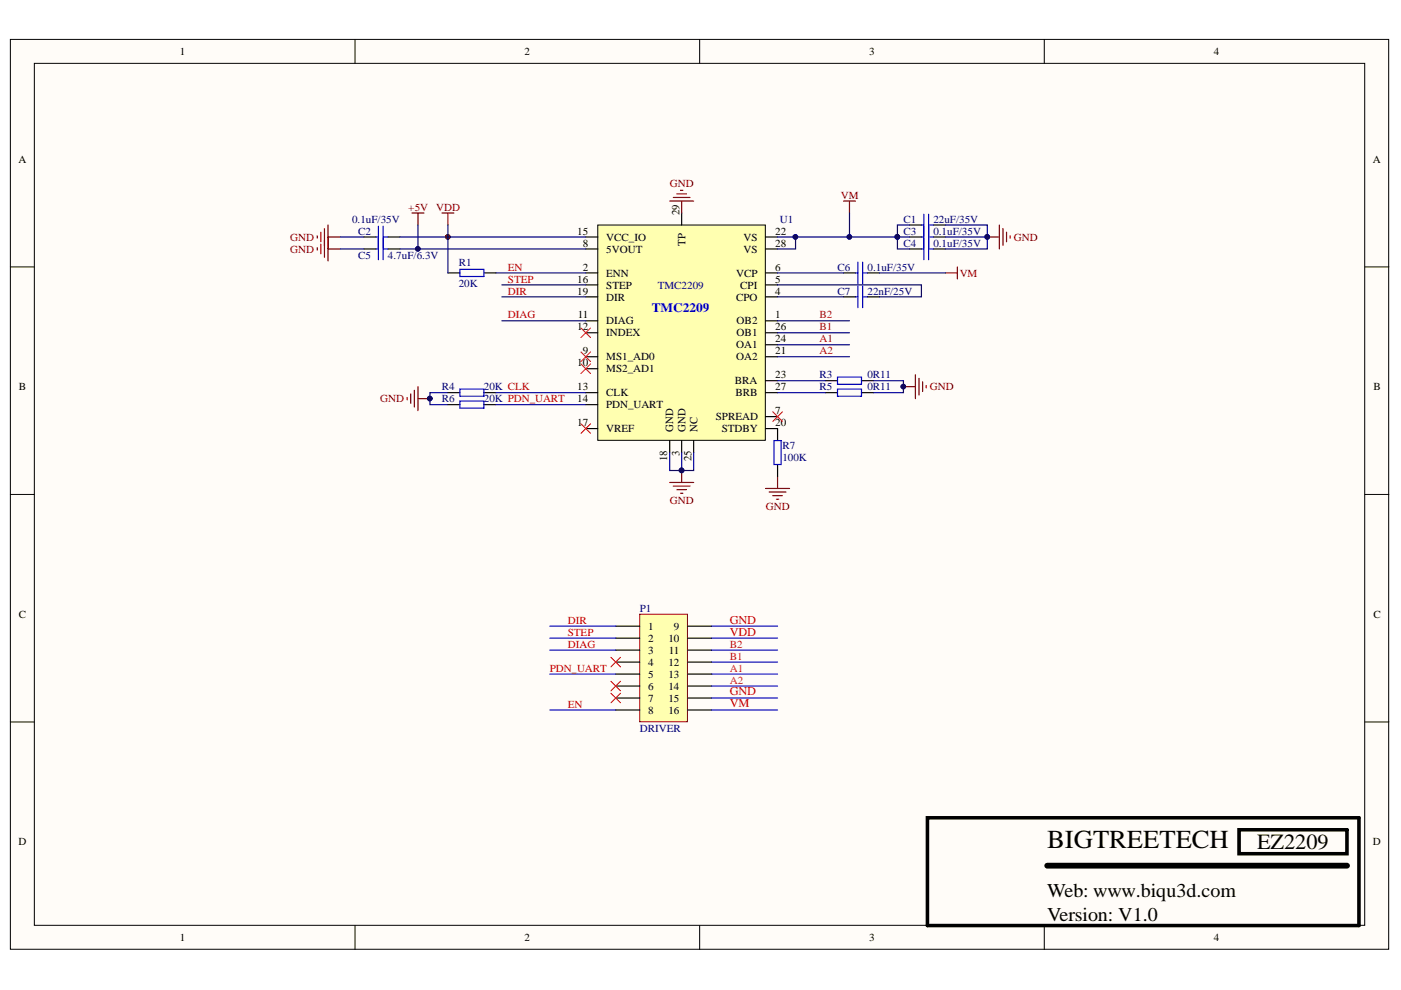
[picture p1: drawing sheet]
<svg xmlns="http://www.w3.org/2000/svg" width="297mm" height="210mm" viewBox="0 0 297 210" stroke-linecap="round" stroke-linejoin="round" font-family="sans-serif">
<g fill="#fffcf8" stroke="#000" stroke-width=".21">
<path d="M2.2 8.4h292.2v192.9h-292.2z"/>
<path d="M7.3 13.4h282v182.8h-282z"/>
</g>
<path d="M75.3 8.4v5M148.3 8.4v5M221.4 8.4v5M2.2 56.6h5.1M289.4 56.6h5.1M2.2 104.8h5.1M289.4 104.8h5.1M2.2 153.1h5.1M289.4 153.1h5.1M75.3 196.2v5.1M148.3 196.2v5.1M221.4 196.2v5.1" fill="none" stroke="#000" stroke-width=".21"/>
<g fill="#000080" stroke="#000080" stroke-width=".21">
<circle cx="94.9" cy="50.2" r=".48"/>
<circle cx="91.1" cy="84.5" r=".49"/>
<circle cx="144.5" cy="99.7" r=".48"/>
<circle cx="209.3" cy="50.2" r=".48"/>
<circle cx="191.5" cy="82" r=".48"/>
</g>
<g fill="none" stroke="#00f" stroke-width=".25">
<path d="M79.7 52.8h.5M79.7 50.2h.5M80.2 48v7.1M81.2 48v7.1M81.2 52.8h1.1M81.2 50.2h1.1M97.5 57.1h5.1v1.5h-5.1zM181.4 57.9h.5M181.9 55.6v4.5M182.9 55.6v4.5M182.9 57.9h1M195.4 52.8h.5"/>
<path d="M195.4 50.2h.5M195.4 47.7h.5M195.9 45.4v9.7M196.9 52.8h1M196.9 50.2h1M196.9 45.4v9.7M196.9 47.7h1M177.6 80h5v1.5h-5zM181.4 62.9h.5M181.9 60.7v4.5M182.9 60.7v4.5M182.9 62.9h1"/>
<path d="M97.5 82.5h5.1v1.5h-5.1zM97.5 85h5.1v1.6h-5.1zM177.6 82.5h5v1.5h-5z"/>
</g>
<g fill="none" stroke="#000" stroke-width=".25">
<path d="M77.2 52.8h2.5M77.2 50.2h2.5M82.3 52.8h2.5M82.3 50.2h2.5M95 57.9h2.5M102.6 57.9h2.5M178.8 57.9h2.6M183.9 57.9h2.6M192.8 52.8h2.6M192.8 50.2h2.6M192.8 47.7h2.6M197.9 52.8h2.5"/>
<path d="M197.9 50.2h2.5M197.9 47.7h2.5M178.8 62.9h2.6M183.9 62.9h2.6M95 83.3h2.5M95 85.8h2.5M102.6 83.3h2.5M102.6 85.8h2.5M175 83.3h2.6M175 80.7h2.6M182.6 83.3h2.6M182.6 80.7h2.6"/>
</g>
<g fill="none" stroke="#800000" stroke-width=".25">
<path d="M67.3 50v.5M67.3 52.5v.5M68 49.2v2.1M68 51.8v2M68.8 48.5v6.1M69.6 47.7v7.6M69.6 50.2h2.5M69.6 52.8h2.5M87.3 45.2h2.6M88.6 45.2v2.5M93.7 45.2h2.5M95 45.2v2.5"/>
<path d="M178.8 42.6h2.6M180.1 42.6v2.6M200.4 57.9h2.6M203 56.6v2.5M209.3 50.2h2.6M211.9 47.7v5.1M212.6 48.5v3.5M213.4 49.2v2.1M214.2 50v.5M194.1 79.4v5.1M86.3 84.3v.5M87.1 83.5v2"/>
<path d="M87.8 82.7v3.6M88.6 82v5.1M88.6 84.5h2.6M144.5 99.8v2.5M191.5 82h2.6M194.8 80.2v3.6M195.6 81v2M196.4 81.7v.5M142 102.3h5.1M142.7 103.1h3.6M143.5 103.8h2M144.3 104.6h.5"/>
</g>
<circle cx="94.9" cy="50.2" r=".48" fill="#800000" stroke="#800000" stroke-width=".21"/>
<path d="M126.7 47.7h35.6v45.7h-35.6z" fill="#ffffb0" stroke="#000" stroke-width=".21"/>
<g fill="none" stroke="#000" stroke-width=".25">
<path d="M124.2 57.9h2.5M124.2 52.8h2.5M124.2 50.2h2.5M144.5 45.2v2.5M162.3 57.9h2.6M162.3 52.8h2.6M162.3 50.2h2.6M124.2 68h2.5M124.2 62.9h2.5M124.2 60.4h2.5M124.2 75.6h2.5M124.2 78.2h2.5"/>
<path d="M124.2 70.6h2.5M162.3 68h2.6M162.3 62.9h2.6M162.3 60.4h2.6M162.3 75.6h2.6M162.3 70.6h2.6M162.3 73.1h2.6M124.2 83.3h2.5M124.2 85.8h2.5M124.2 90.9h2.5M142 93.4v2.5M144.5 93.4v2.5"/>
<path d="M147.1 93.4v2.5M162.3 88.3h2.6M162.3 83.3h2.6M162.3 90.9h2.6v2.5M162.3 80.7h2.6M164.9 98.5v2.5"/>
</g>
<path d="M142 42.6h5.1M142.7 41.9h3.6M143.5 41.1h2M144.3 40.3h.5M144.5 42.6v2.6M162.3 103.6h5.1M163.1 104.3h3.5M163.8 105.1h2.1M164.6 105.9h.5M164.9 101v2.6" fill="none" stroke="#800000" stroke-width=".25"/>
<g fill="none" stroke="#000080" stroke-width=".25">
<path d="M72.1 50.2h5.1M72.1 52.8h5.1M84.8 50.2h39.4M84.8 52.8h3.8M88.6 47.7v5.1h35.6M95 47.7v10.2M105.1 57.9h19.1M164.9 50.2h25.4M164.9 57.9h13.9M168.7 50.2v2.6h-3.8M180.1 45.2v5M186.5 57.9h13.9"/>
<path d="M190.3 50.2v2.6h2.5M190.3 50.2h2.5M192.8 47.7h-2.5v2.5M200.4 47.7h8.9v5.1h-8.9M200.4 50.2h8.9M106.4 60.4h17.8M106.4 62.9h17.8M106.4 68h17.8M164.9 60.4h30.5v2.5h-8.9M164.9 62.9h13.9M164.9 68h15.2M164.9 70.6h15.2"/>
<path d="M164.9 73.1h15.2M164.9 75.6h15.2M95 83.3h-3.8v2.5h3.8M105.1 83.3h19.1M105.1 85.8h19.1M142 95.9v3.9h5.1v-3.9M144.5 95.9v3.9M164.9 83.3h10.1M164.9 80.7h10.1M185.2 80.7h6.3v2.6h-6.3"/>
</g>
<g fill="#000080" stroke="#000080" stroke-width=".21">
<circle cx="88.6" cy="52.8" r=".48"/>
<circle cx="91.1" cy="84.5" r=".49"/>
<circle cx="144.5" cy="99.7" r=".48"/>
<circle cx="168.6" cy="50.2" r=".49"/>
<circle cx="180.1" cy="50.2" r=".48"/>
<circle cx="190.2" cy="50.2" r=".48"/>
<circle cx="209.3" cy="50.2" r=".48"/>
<circle cx="191.5" cy="82" r=".48"/>
</g>
<g fill="none" stroke="#00f" stroke-width=".25">
<path d="M164.1 93.4h1.5v5.1h-1.5zM116.6 132.8h13.9M116.6 135.3h13.9M116.6 137.8h13.9M150.9 132.8h14M150.9 135.3h14M150.9 137.8h14M116.6 150.5h13.9M116.6 142.9h13.9M150.9 150.5h14M150.9 140.4h14M150.9 142.9h14"/>
<path d="M150.9 145.5h14M150.9 148h14"/>
</g>
<path d="M123.2 69.5l2 2.1M125.2 69.5l-2 2.1M163.8 87.3l2.1 2M165.9 87.3l-2.1 2" fill="none" stroke="#f00" stroke-width=".21"/>
<path d="M135.6 130.2h10.1v22.8h-10.1z" fill="#ffffb0" stroke="#800000" stroke-width=".21"/>
<g fill="none" stroke="#000" stroke-width=".25">
<path d="M130.5 132.8h5.1M130.5 135.3h5.1M130.5 137.8h5.1M145.8 132.8h5.1M145.8 135.3h5.1M145.8 137.8h5.1M130.5 140.4h5.1M130.5 142.9h5.1M130.5 145.5h5.1M130.5 148h5.1M130.5 150.5h5.1M145.8 140.4h5.1"/>
<path d="M145.8 142.9h5.1M145.8 145.5h5.1M145.8 148h5.1M145.8 150.5h5.1"/>
</g>
<path d="M123.2 74.6l2 2.1M123.2 77.2l2 2M125.2 74.6l-2 2.1M125.2 77.2l-2 2M123.2 89.9l2 2M125.2 89.9l-2 2M129.5 139.4l2.1 2M131.6 139.4l-2.1 2M129.5 144.4l2.1 2.1M129.5 147l2.1 2M131.6 144.4l-2.1 2.1M131.6 147l-2.1 2" fill="none" stroke="#f00" stroke-width=".21"/>
<path d="M196.6 173.4h91.5v22.8h-91.5zM262.7 175.9h22.9v5.1h-22.9z" fill="none" stroke="#000" stroke-width=".75"/>
<path d="M222 183.5h63.6" fill="none" stroke="#000" stroke-width="1.3"/>
<text font-size="5.5" x="222" y="179.8">BIGTREETECH</text>
<text font-size="4.6" x="266.5" y="180">EZ2209</text>
<g font-size="4.1">
<text x="222" y="190.2">Web: www.biqu3d.com</text>
<text x="222" y="195.4">Version: V1.0</text>
</g>
<text font-size="2.7" fill="#00f" x="138.2" y="66.2">TMC2209</text>
<g font-size="2.5" fill="#f00">
<text x="154.7" y="132.2">GND</text>
<text x="154.7" y="134.8">VDD</text>
<text x="154.7" y="150">VM</text>
<text x="154.7" y="147.5">GND</text>
</g>
<g font-size="2.3">
<text x="38.1" y="11.7">1</text>
<text x="111.2" y="11.7">2</text>
<text x="184.3" y="11.7">3</text>
<text x="257.4" y="11.7">4</text>
<text x="3.9" y="34.5">A</text>
<text x="291.1" y="34.5">A</text>
<text x="144" y="45.7" transform="rotate(-90 144 45.7)">29</text>
<text x="122.4" y="49.7">15</text>
<text x="123.5" y="52.3">8</text>
<text x="128.5" y="53.6">5VOUT</text>
<text x="128.5" y="51">VCC_IO</text>
<text x="145.3" y="52.2" transform="rotate(-90 145.3 52.2)">TP</text>
<text x="157.6" y="51">VS</text>
<text x="157.6" y="53.6">VS</text>
<text x="164.3" y="49.7">22</text>
<text x="164.3" y="52.3">28</text>
<text x="122.4" y="59.9">16</text>
<text x="123.5" y="57.4">2</text>
<text x="128.5" y="58.6">ENN</text>
<text x="156.1" y="58.6">VCP</text>
<text x="164.3" y="59.9">5</text>
<text x="164.3" y="57.4">6</text>
<text x="122.4" y="62.4">19</text>
<text x="128.5" y="61.2">STEP</text>
<text x="128.5" y="63.7">DIR</text>
<text x="156.1" y="63.7">CPO</text>
<text x="156.9" y="61.2">CPI</text>
<text x="164.3" y="62.4">4</text>
<text x="122.4" y="70.1">12</text>
<text x="122.5" y="67.5">11</text>
<text x="128.5" y="68.8">DIAG</text>
<text x="128.5" y="71.3">INDEX</text>
<text x="156.2" y="68.8">OB2</text>
<text x="156.2" y="71.3">OB1</text>
<text x="164.3" y="67.5">1</text>
<text x="164.3" y="70.1">26</text>
<text x="122.4" y="77.7">10</text>
<text x="123.5" y="75.1">9</text>
<text x="128.5" y="76.4">MS1_AD0</text>
<text x="156.1" y="76.4">OA2</text>
<text x="156.1" y="73.9">OA1</text>
<text x="164.3" y="75.1">21</text>
<text x="164.3" y="72.6">24</text>
<text x="4" y="82.8">B</text>
<text x="122.4" y="82.8">13</text>
<text x="128.5" y="79">MS2_AD1</text>
<text x="155.8" y="81.5">BRA</text>
<text x="164.3" y="80.2">23</text>
<text x="164.3" y="82.8">27</text>
<text x="291.2" y="82.8">B</text>
<text x="122.4" y="85.3">14</text>
<text x="128.5" y="84">CLK</text>
<text x="128.5" y="86.6">PDN_UART</text>
<text x="151.7" y="89.1">SPREAD</text>
<text x="155.9" y="84">BRB</text>
<text x="164.3" y="87.8">7</text>
<text x="122.4" y="90.4">17</text>
<text x="128.5" y="91.6">VREF</text>
<text x="142.7" y="91.6" transform="rotate(-90 142.7 91.6)">GND</text>
<text x="145.3" y="91.6" transform="rotate(-90 145.3 91.6)">GND</text>
<text x="147.9" y="91.6" transform="rotate(-90 147.9 91.6)">NC</text>
<text x="153" y="91.6">STDBY</text>
<text x="164.3" y="90.4">20</text>
<text x="141.5" y="97.7" transform="rotate(-90 141.5 97.7)">18</text>
<text x="144" y="96.6" transform="rotate(-90 144 96.6)">3</text>
<text x="146.6" y="97.7" transform="rotate(-90 146.6 97.7)">25</text>
<text x="4" y="131">C</text>
<text x="291.2" y="131">C</text>
<text x="137.4" y="133.6">1</text>
<text x="137.4" y="136.1">2</text>
<text x="141.7" y="136.1">10</text>
<text x="142.9" y="133.6">9</text>
<text x="137.4" y="138.6">3</text>
<text x="137.4" y="141.2">4</text>
<text x="137.4" y="143.7">5</text>
<text x="141.7" y="141.2">12</text>
<text x="141.7" y="143.7">13</text>
<text x="141.8" y="138.6">11</text>
<text x="137.4" y="146.2">6</text>
<text x="137.4" y="148.8">7</text>
<text x="141.7" y="146.2">14</text>
<text x="141.7" y="148.8">15</text>
<text x="137.4" y="151.3">8</text>
<text x="141.7" y="151.3">16</text>
<text x="3.9" y="179.2">D</text>
<text x="291.1" y="179.2">D</text>
<text x="38.1" y="199.5">1</text>
<text x="111.2" y="199.5">2</text>
<text x="184.3" y="199.5">3</text>
<text x="257.4" y="199.5">4</text>
</g>
<g font-size="2.3" fill="#800000">
<text x="142" y="39.6">GND</text>
<text x="86.6" y="44.7">+5V</text>
<text x="92.5" y="44.7">VDD</text>
<text x="178.3" y="42.1">VM</text>
<text x="61.5" y="51">GND</text>
<text x="61.5" y="53.6">GND</text>
<text x="214.9" y="51">GND</text>
<text x="203.5" y="58.6">VM</text>
<text x="197.1" y="82.8">GND</text>
<text x="80.6" y="85.3">GND</text>
<text x="142" y="106.9">GND</text>
<text x="162.4" y="108.2">GND</text>
</g>
<g font-size="2.3" fill="#000080">
<text x="74.6" y="47.2">0.1uF/35V</text>
<text x="165.4" y="47.2">U1</text>
<text x="191.5" y="47.2">C1</text>
<text x="197.9" y="47.2">22uF/35V</text>
<text x="75.9" y="49.7">C2</text>
<text x="191.5" y="49.7">C3</text>
<text x="191.5" y="52.3">C4</text>
<text x="197.9" y="49.7">0.1uF/35V</text>
<text x="197.9" y="52.3">0.1uF/35V</text>
<text x="75.9" y="54.8">C5</text>
<text x="82.3" y="54.8">4.7uF/6.3V</text>
<text x="97.3" y="56.4">R1</text>
<text x="177.6" y="57.4">C6</text>
<text x="183.9" y="57.4">0.1uF/35V</text>
<text x="97.3" y="60.9">20K</text>
<text x="139.4" y="61.2">TMC2209</text>
<text x="177.6" y="62.4">C7</text>
<text x="183.9" y="62.4">22nF/25V</text>
<text x="93.7" y="82.8">R4</text>
<text x="102.6" y="82.8">20K CLK</text>
<text x="173.7" y="80.2">R3</text>
<text x="173.7" y="82.8">R5</text>
<text x="183.9" y="80.2">0R11</text>
<text x="183.9" y="82.8">0R11</text>
<text x="93.7" y="85.3">R6</text>
<text x="102.6" y="85.3">20K PDN_UART</text>
<text x="165.9" y="95.2">R7</text>
<text x="165.9" y="97.7">100K</text>
<text x="135.6" y="129.7">P1</text>
<text x="135.6" y="155.1">DRIVER</text>
</g>
<g font-size="2.3" fill="#bf0000">
<text x="107.7" y="57.4">EN</text>
<text x="107.7" y="59.9">STEP</text>
<text x="107.7" y="62.4">DIR</text>
<text x="107.7" y="67.5">DIAG</text>
</g>
<g font-size="2.3" fill="#a50021">
<text x="173.7" y="70.1">B1</text>
<text x="173.7" y="67.5">B2</text>
<text x="173.7" y="75.1">A2</text>
<text x="173.7" y="72.6">A1</text>
</g>
<g font-size="2.3" fill="#f00">
<text x="120.4" y="134.8">STEP</text>
<text x="120.4" y="132.3">DIR</text>
<text x="120.4" y="137.4">DIAG</text>
<text x="116.6" y="142.4">PDN_UART</text>
<text x="120.4" y="150">EN</text>
</g>
<g font-size="2.3" fill="#ee0e22">
<text x="154.7" y="137.4">B2</text>
<text x="154.7" y="139.9">B1</text>
<text x="154.7" y="142.4">A1</text>
<text x="154.7" y="145">A2</text>
</g>
</svg>
